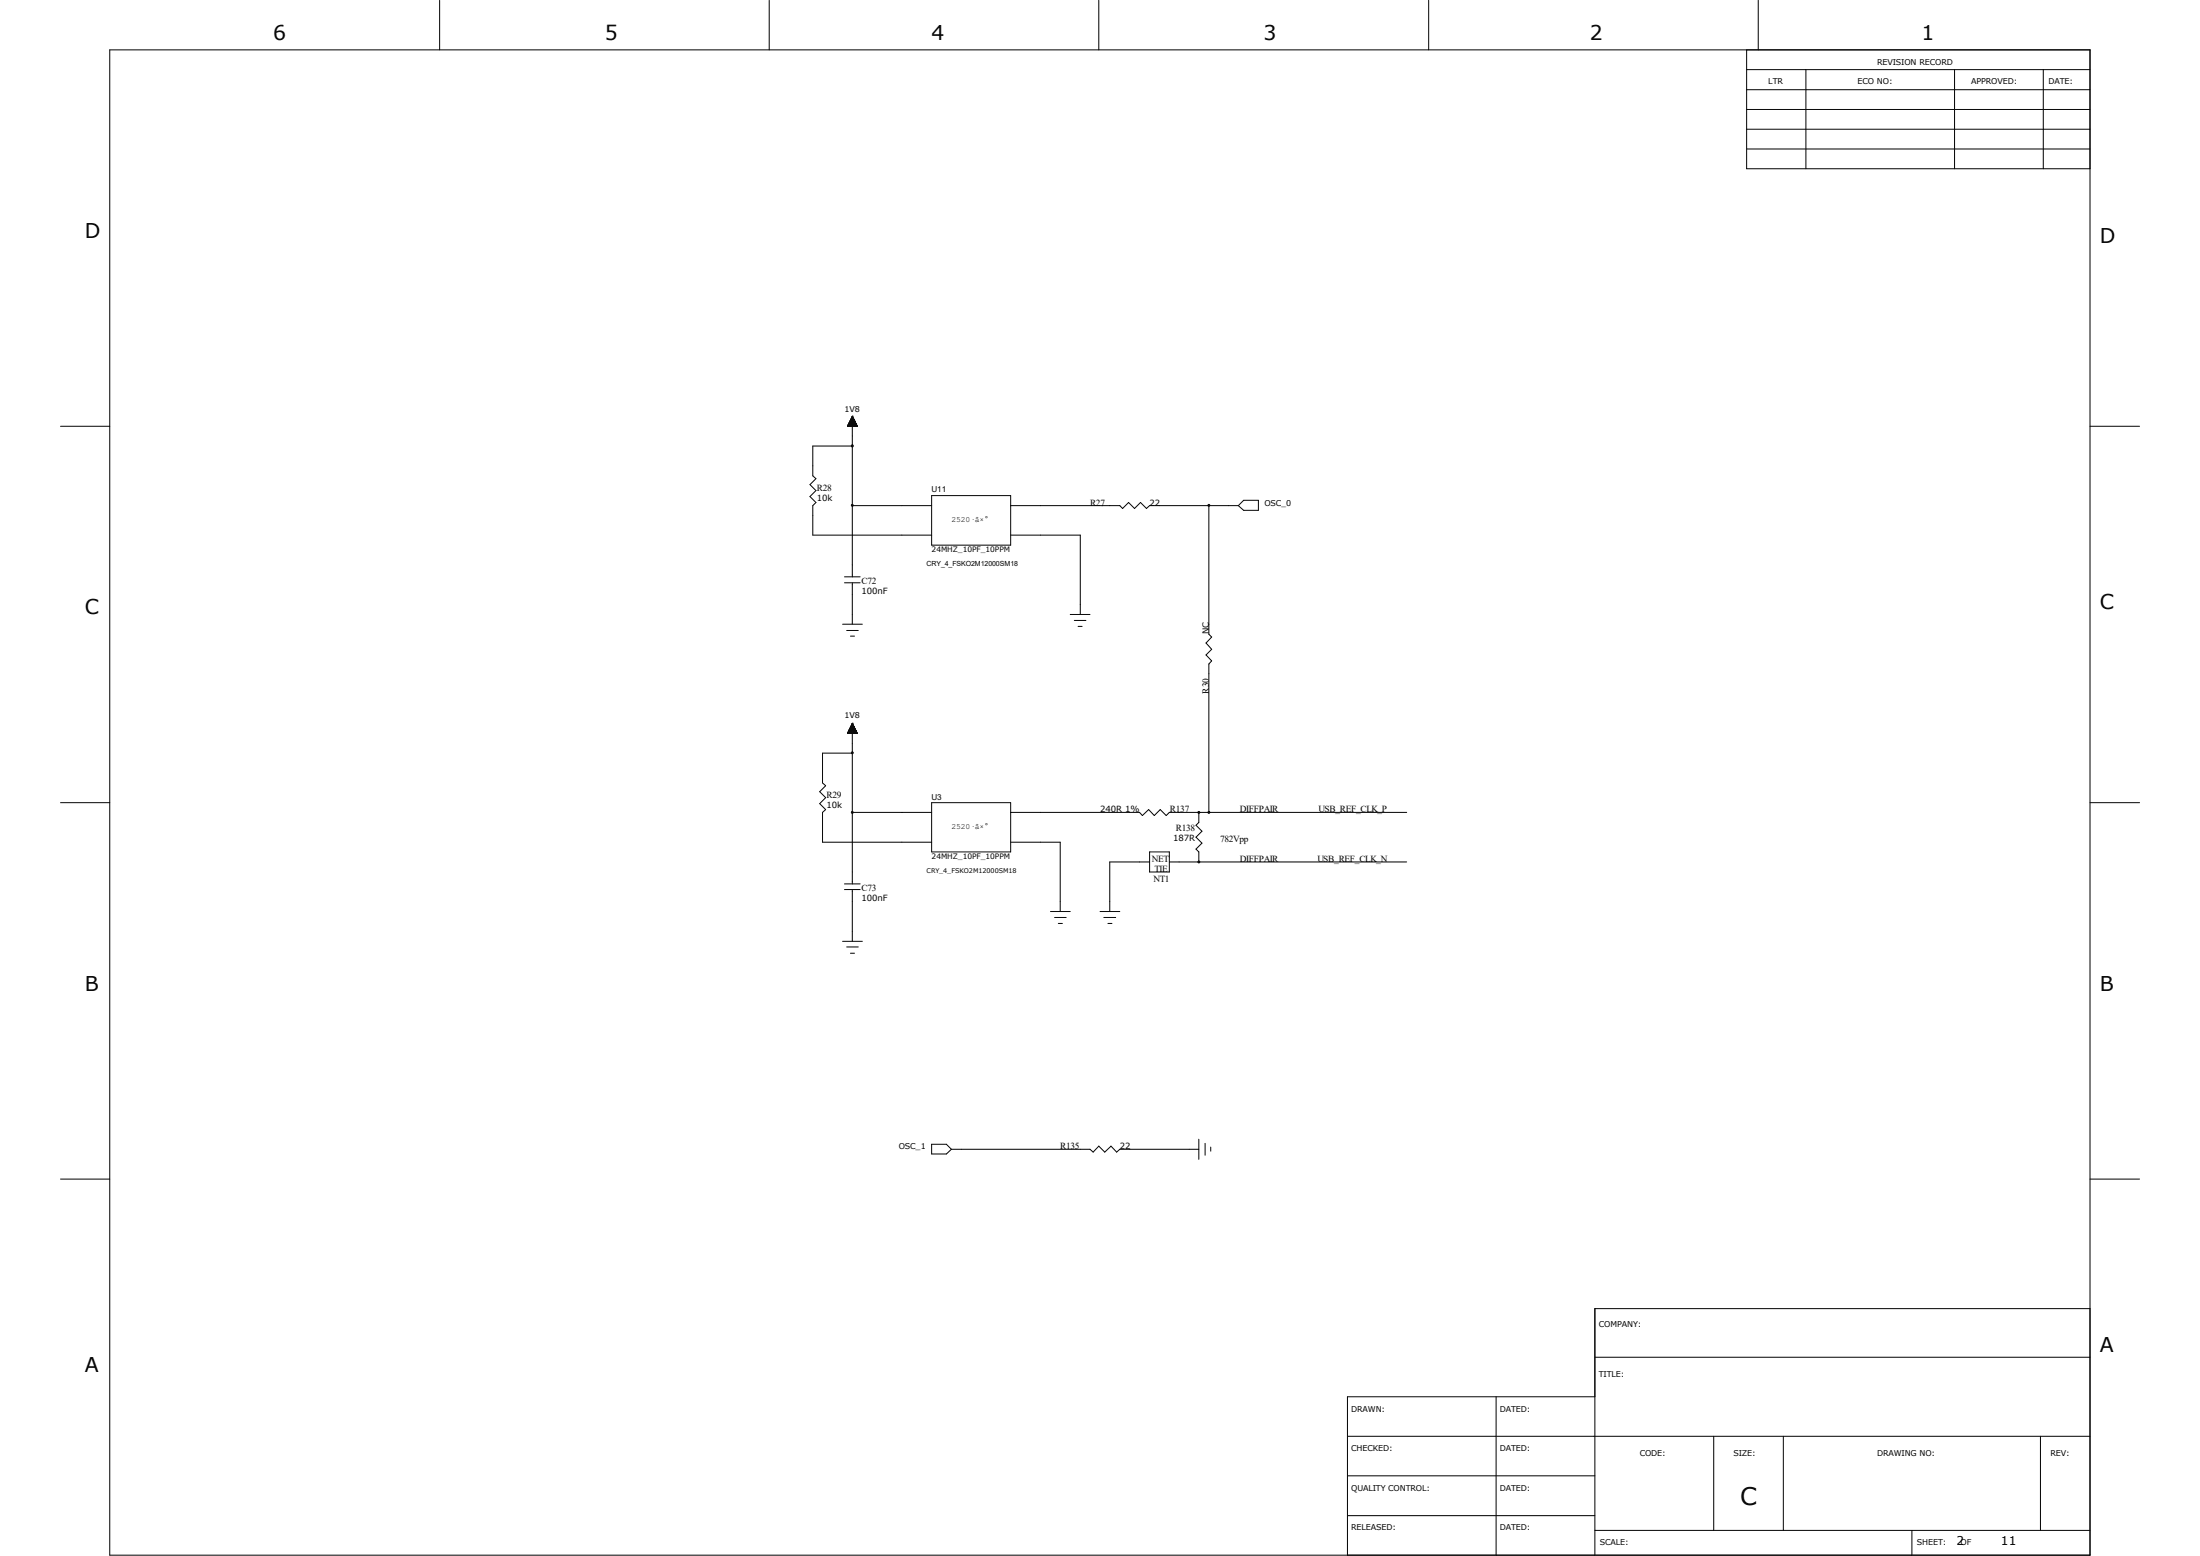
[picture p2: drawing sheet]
<svg xmlns="http://www.w3.org/2000/svg" width="297mm" height="210mm" viewBox="0 0 297 210" stroke-linecap="round" stroke-linejoin="round" font-family="sans-serif">
<g fill="none" stroke="#000" stroke-width=".14">
<path d="M14.8 6.7h267.4v203.2h-267.4zM59.4 0v6.7M103.8 0v6.7M148.3 0v6.7M192.9 0v6.7M235.8 14.8h46.4M235.8 9.4h46.4M235.8 12.1h46.4M235.8 17.4h46.4M235.8 6.7v16.1h46.4M237.4 0v6.7M243.8 9.4v13.4"/>
<path d="M263.9 9.4v13.4M275.8 9.4v13.4M235.8 20.1h46.4M8.2 57.5h6.6M114.4 57.5h1.3M114.4 57.4v.1M114.5 57.4h1.2M114.5 57.4h1.2v.1M114.5 57.3v.2M114.5 57.3h1.1M114.6 57.5v-.3h1v.3M114.6 57.2h1"/>
<path d="M114.6 57.2h1v.3M114.6 57.1h.9v.4M114.6 57v.5M114.7 57h.8M114.7 56.9h.7v.6M114.7 56.9h.7M114.7 56.9v.6M114.8 56.8h.6v.7M114.8 56.8v.7M114.8 56.8h.6M114.8 56.7h.6v.8M114.8 56.7v.8"/>
<path d="M114.9 56.7h.4M114.9 56.6h.4v.9M114.9 56.6v.9M114.9 56.6h.4M114.9 56.5h.3v1M115 56.4h.2v1.1M115 56.3h.1v1.2M115 56.2v1.3M115.1 56.2h.1M115.1 56.2v21.7M115.1 56.2l-.7 1.3M115.1 56.2l.6 1.3"/>
<path d="M115.1 56.3h-.1v1.2M115.2 56.5h-.3v1M115.5 57.1h-.9v.4M282.2 57.5h6.6M114 77.9h2.1M114 78.7h2.1M115.1 60.2h-5.4v4l.5 .4-.9 .8 .9 .8-.9 .8 .9 .8-.5 .4v4h16.1M115.1 68.2h10.7M115.1 78.7v5.5M125.8 66.9h10.6v6.7h-10.6zM136.4 72.2h9.4v10.7M136.4 68.2h14.8l.4 .4 .8-.8 .8 .8 .8-.8 .8 .8 .4-.4h12"/>
<path d="M163.2 68.2v17.4l.4 .4-.8 .8 .8 .8-.8 .8 .8 .8-.4 .4v20M167.9 67.5h2v1.4h-2l-.7-.7zM113.7 84.2h2.7M114.3 85.1h1.6M114.4 98.9v.1M114.4 98.9l1.3 .1M114.4 99h1.3M114.5 99v-.2h1.2v.2M114.5 98.8h1.2M114.5 98.7h1.1M114.6 99v-.3h1v.3M114.6 98.6h1"/>
<path d="M114.6 98.6h1v.4M114.6 99v-.5h.9v.5M114.7 98.4h.8M114.7 98.4h.7v.6M114.8 98.2v.8M114.8 98.3h.6v.7M114.8 98.1v.9M114.8 98.2h.6v.8M114.8 85.9h.6M114.8 98.2h.6M114.9 98v1M114.9 98h.4v1"/>
<path d="M114.9 98.1h.4M114.9 98h.4M114.9 98h.3v1M115 97.8h.2v1.2M115 97.7v1.3M115 97.7h.1v1.3M115.1 97.6h.1M115.1 97.6v21.7M115.1 97.6l-.7 1.4M115.1 97.6l.6 1.4M115.1 97.7h.1M115.1 97.8h-.1v1.2"/>
<path d="M115.2 97.9h-.3v1.1M115.4 98.3h-.7v.7M115.5 98.6h-.9v.4M144.5 82.9h2.7M145 83.7h1.6M145.5 84.5h.6M8.2 108.3h6.6M114 119.3h2.1M115.1 109.6h10.7M115.1 101.6h-4.1v4.1l.5 .3-.8 .8 .8 .9-.8 .8 .8 .8-.5 .3v4.1h14.8M125.8 108.3h10.6v6.7h-10.6zM136.4 109.6h17.4l.4 .5 .9-.8 .7 .8 .8-.8 .8 .8 .5-.5h32"/>
<path d="M136.4 113.7h6.7v9.3M155.2 115h2.7v2.7h-2.7zM155.2 116.3h-5.4v6.7M157.9 116.3h32M161.8 116.3h.1M161.8 109.6h.1M161.8 109.6v1.4l-.3 .4 .8 .8-.8 .8 .8 .8-.8 .8 .3 .4v1.3M282.2 108.3h6.6M113.7 127h2.7M114 120.1h2.1M114.3 127.8h1.6M114.8 128.7h.6"/>
<path d="M115.1 120.1v6.9M141.8 123h2.7M142.4 123.8h1.5M142.9 124.6h.5M148.5 123h2.7M149 123.8h1.6M149.6 124.6h.5M8.2 159.1h6.6M125.8 154.4h2l.6 .7-.6 .6h-2zM128.4 155.1h18.8l.4 .4 .7-.8 .8 .8 .9-.8 .7 .8 .5-.4h10.6M161.8 153.8v2.7M162.7 154.3v1.6"/>
<path d="M163.4 154.8v.6M282.2 159.1h6.6M282.2 176.6h-66.9v33.3M181.9 193.8h100.3M181.9 199.2h33.4M202 188.5v21.4M215.3 183.2h66.9M215.3 188.5h-33.4v21.4M231.4 193.8v12.7M240.7 193.8v12.7M275.5 193.8v12.7M181.9 204.6h33.4"/>
<path d="M215.3 206.5h66.9M258.1 206.5v3.4"/>
<circle cx="115.1" cy="60.2" r=".14"/>
<circle cx="115.1" cy="68.2" r=".13"/>
<circle cx="163.2" cy="68.2" r=".13"/>
<circle cx="115.1" cy="109.6" r=".13"/>
<circle cx="115.1" cy="101.6" r=".13"/>
<circle cx="161.8" cy="116.3" r=".13"/>
<circle cx="161.8" cy="109.6" r=".13"/>
<circle cx="163.2" cy="109.6" r=".13"/>
</g>
<g fill="#000">
<circle cx="115.1" cy="60.2" r=".14"/>
<circle cx="115.1" cy="68.2" r=".13"/>
<circle cx="163.2" cy="68.2" r=".13"/>
<circle cx="115.1" cy="109.6" r=".13"/>
<circle cx="115.1" cy="101.6" r=".13"/>
<circle cx="161.8" cy="116.3" r=".13"/>
<circle cx="161.8" cy="109.6" r=".13"/>
<circle cx="163.2" cy="109.6" r=".13"/>
</g>
<text font-size="3.3" x="234.9" y="203.2">C</text>
<g font-size="2.8">
<text x="36.9" y="5.4">6</text>
<text x="81.7" y="5.4">5</text>
<text x="125.8" y="5.4">4</text>
<text x="170.6" y="5.4">3</text>
<text x="214.6" y="5.4">2</text>
<text x="259.4" y="5.4">1</text>
<text x="11.5" y="32.1">D</text>
<text x="283.5" y="32.8">D</text>
<text x="11.5" y="82.9">C</text>
<text x="283.5" y="82.3">C</text>
<text x="11.5" y="133.7">B</text>
<text x="283.5" y="133.7">B</text>
<text x="11.5" y="185.2">A</text>
<text x="283.5" y="182.5">A</text>
</g>
<g font-size="1.6">
<text x="264.1" y="208.5">2</text>
<text x="270.1" y="208.5">11</text>
</g>
<g font-size="1.3">
<text x="110.3" y="66.2">R28</text>
<text x="147.2" y="68.2">R27</text>
<text x="116.3" y="78.8">C72</text>
<text x="163.2" y="93.6" transform="rotate(-90 163.2 93.6)">R30</text>
<text x="111.6" y="107.7">R29</text>
<text x="157.9" y="109.6">R137</text>
<text x="158.7" y="112.2">R138</text>
<text x="164.7" y="113.7">782Vpp</text>
<text x="167.4" y="109.6">DIFFPAIR</text>
<text x="178" y="109.6">USB_REF_CLK_P</text>
<text x="155.5" y="116.3">NET</text>
<text x="155.7" y="119">NT1</text>
<text x="155.9" y="117.7">TIE</text>
<text x="167.4" y="116.3">DIFFPAIR</text>
<text x="177.8" y="116.3">USB_REF_CLK_N</text>
<text x="116.3" y="120.2">C73</text>
<text x="143.1" y="155.1">R135</text>
</g>
<g font-size="1.1">
<text x="238.7" y="11.4">LTR</text>
<text x="250.7" y="11.4">ECO NO:</text>
<text x="253.4" y="8.7">REVISION RECORD</text>
<text x="266.1" y="11.4">APPROVED:</text>
<text x="276.6" y="11.4">DATE:</text>
<text x="114" y="55.5">1V8</text>
<text x="110.3" y="67.6">10k</text>
<text x="125.8" y="66.5">U11</text>
<text x="128.4" y="70.5">2520·â×°</text>
<text x="155.2" y="68.2">22</text>
<text x="170.7" y="68.2">OSC_0</text>
<text x="116.3" y="80.1">100nF</text>
<text x="163.2" y="85.6" transform="rotate(-90 163.2 85.6)">NC</text>
<text x="114" y="96.9">1V8</text>
<text x="125.8" y="107.9">U3</text>
<text x="111.6" y="109.1">10k</text>
<text x="128.4" y="111.9">2520·â×°</text>
<text x="148.5" y="109.6">240R 1%</text>
<text x="158.4" y="113.5">187R</text>
<text x="116.3" y="121.5">100nF</text>
<text x="121.3" y="155.1">OSC_1</text>
<text x="151.2" y="155.1">22</text>
<text x="215.9" y="179.2">COMPANY:</text>
<text x="215.9" y="185.8">TITLE:</text>
<text x="182.4" y="190.5">DRAWN:</text>
<text x="202.5" y="190.5">DATED:</text>
<text x="182.4" y="195.9">CHECKED:</text>
<text x="202.5" y="195.9">DATED:</text>
<text x="221.4" y="196.5">CODE:</text>
<text x="234" y="196.5">SIZE:</text>
<text x="253.4" y="196.5">DRAWING NO:</text>
<text x="276.8" y="196.5">REV:</text>
<text x="182.4" y="201.2">QUALITY CONTROL:</text>
<text x="202.5" y="201.2">DATED:</text>
<text x="182.4" y="206.5">RELEASED:</text>
<text x="202.5" y="206.5">DATED:</text>
<text x="216" y="208.6">SCALE:</text>
<text x="258.8" y="208.6">SHEET:</text>
<text x="264.7" y="208.6">OF</text>
</g>
<g font-size="1">
<text x="125.8" y="74.5">24MHZ_10PF_10PPM</text>
<text x="125.8" y="116">24MHZ_10PF_10PPM</text>
</g>
<g font-size=".9">
<text x="125.1" y="76.4">CRY_4_FSKO2M12000SM18</text>
<text x="125.1" y="117.8">CRY_4_FSKO2M12000SM18</text>
</g>
</svg>
